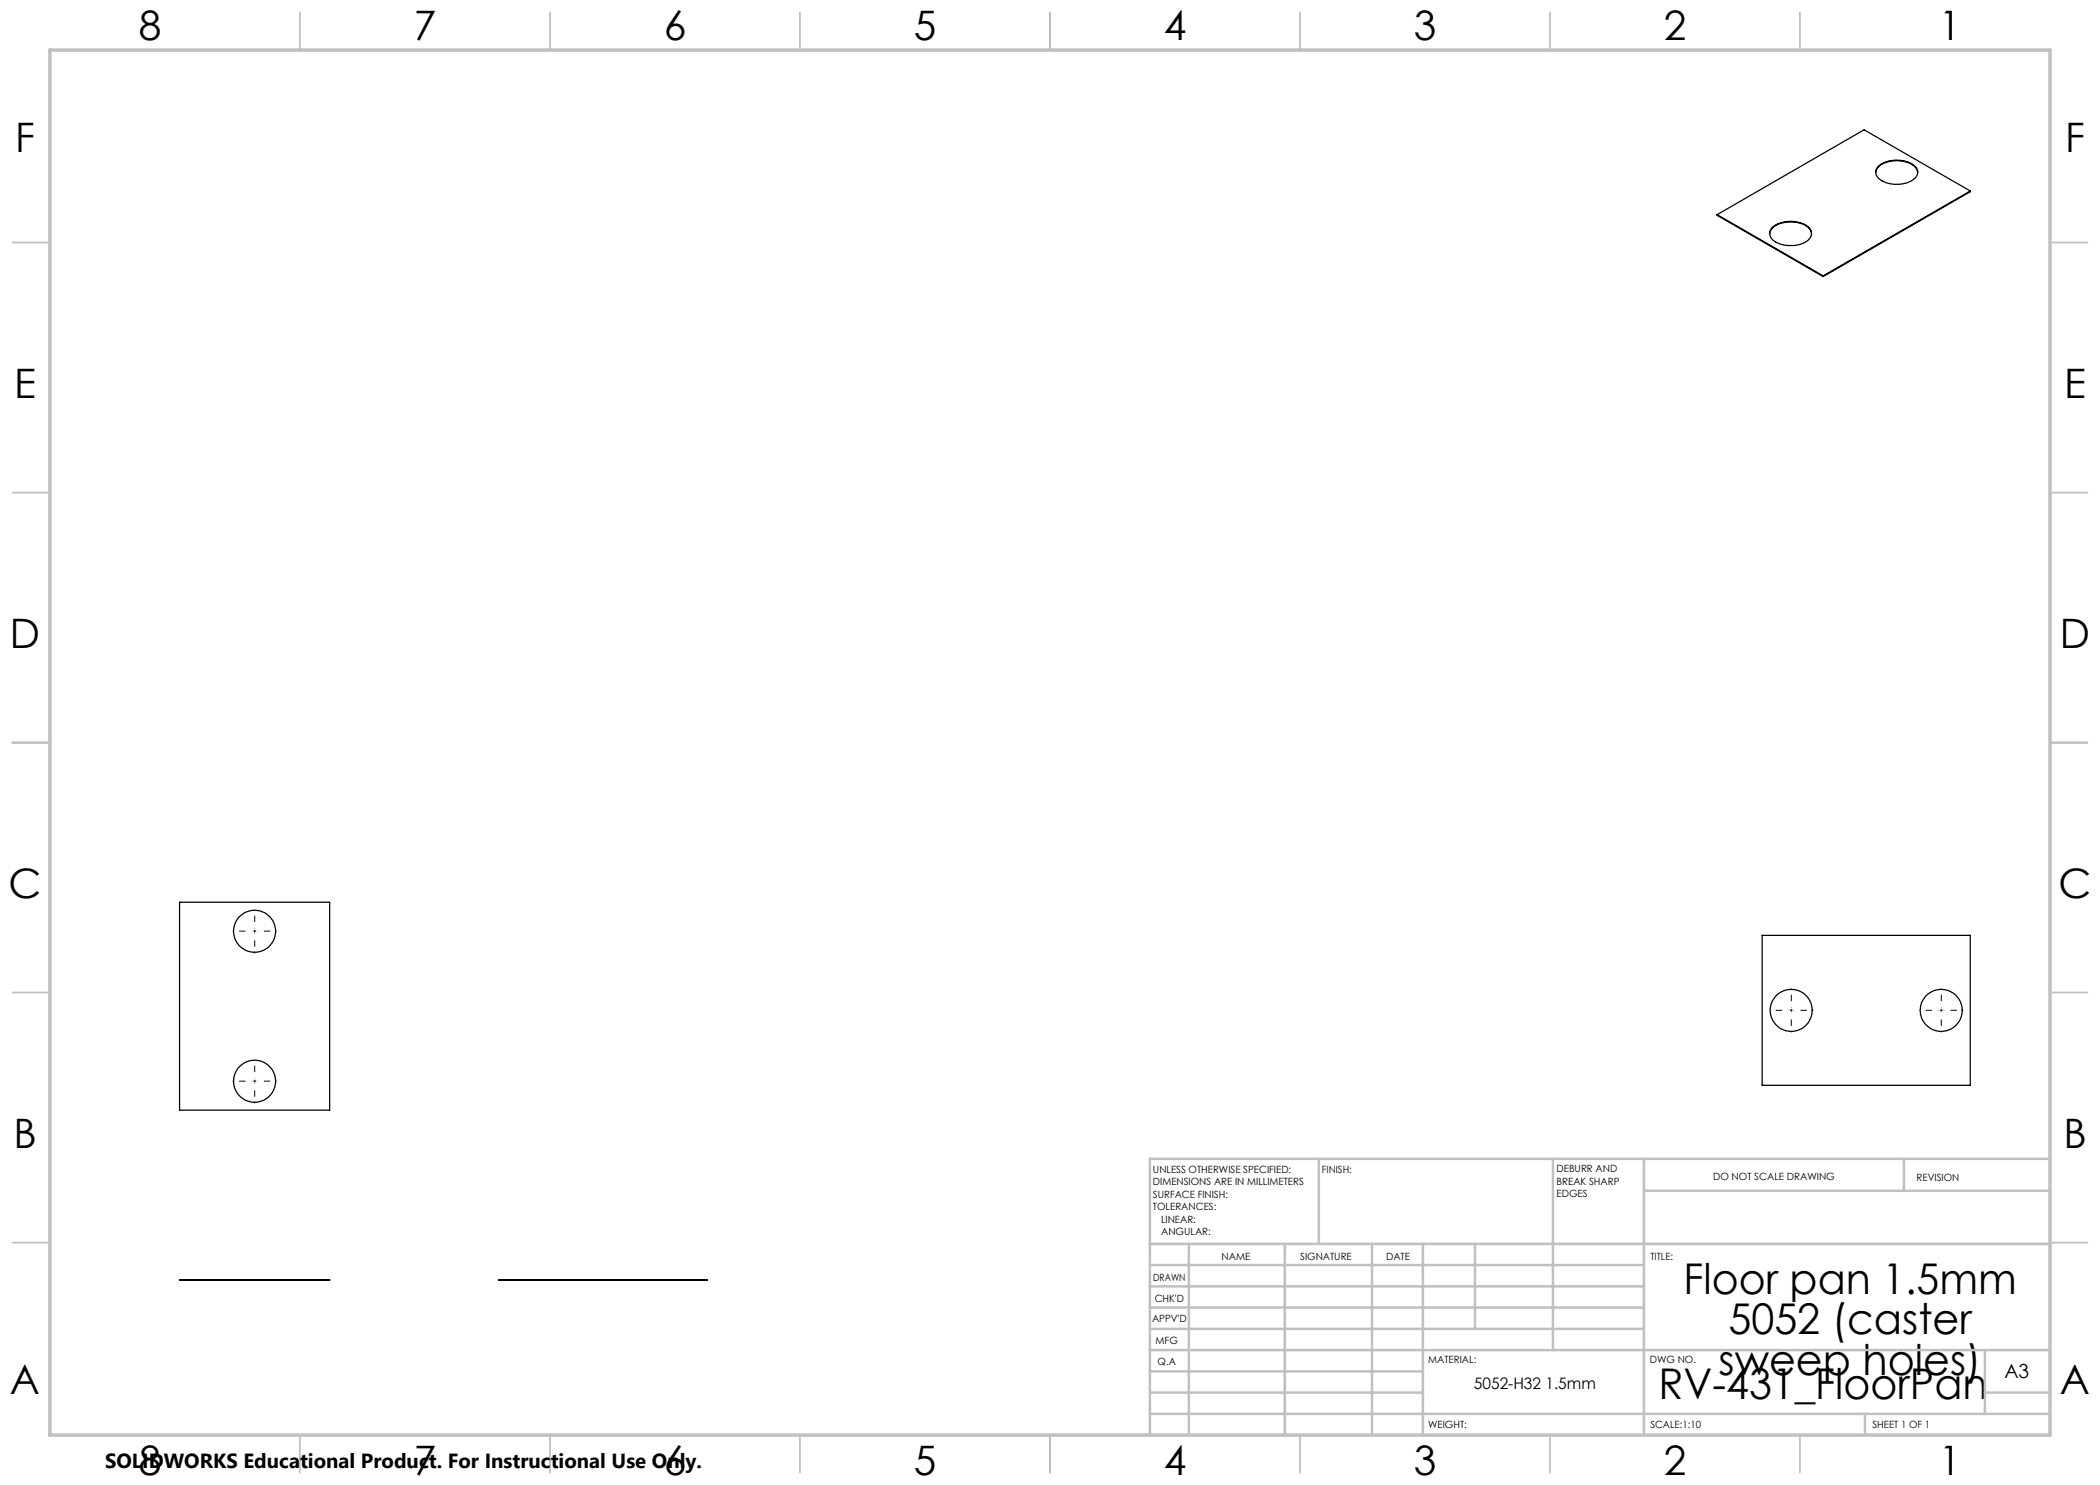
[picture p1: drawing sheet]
<svg xmlns="http://www.w3.org/2000/svg" width="420mm" height="297mm" viewBox="0 0 420 297" stroke-linecap="round" stroke-linejoin="round" font-family="sans-serif">
<g fill="none" stroke="#000" stroke-width=".25">
<path d="M375.1 34.5a3 3 0 0 1 2.9-2.2 5.4 5.4 0 0 1 5.3 1.5l.2 .7M375.7 33.3a5.9 5.9 0 0 1 7.5 .2 1.73 1.73 0 0 1-.9 2.7 5.9 5.9 0 0 1-6.8-.8 1.54 1.54 0 0 1 .2-2.1zM394.1 38.2l-21.3-12.2-29.4 16.9M394.1 38.2l-29.5 17M394.1 38.2v.1l-29.5 17M343.4 42.9l21.2 12.3M343.4 42.9v.2l21.2 12.2M353.9 46.7a3 3 0 0 1 2.9-2.2 5.3 5.3 0 0 1 5.3 1.5l.2 .7M354.4 45.5a6.1 6.1 0 0 1 7.4 0 1.75 1.75 0 0 1-.7 2.9 6.2 6.2 0 0 1-6.7-.5 1.65 1.65 0 0 1 0-2.4zM364.6 55.2v.1M35.9 180.4h30v41.6h-30zM352.4 187.1h41.7v30h-41.7z"/>
<path d="M35.9 255.9h30v.2h-30zM99.8 255.9h41.6v.2h-41.6z"/>
<circle cx="50.9" cy="186.3" r="4.2"/>
<circle cx="50.9" cy="216.2" r="4.2"/>
<circle cx="358.2" cy="202.1" r="4.2"/>
<circle cx="388.2" cy="202.1" r="4.2"/>
</g>
<g fill="none" stroke="#000" stroke-width=".2" stroke-dasharray="15.2 1.3 1.3 1.3" stroke-linecap="butt">
<path d="M50.9 186.2v-.2M50.9 186.2h-.2M50.9 186.2v.3M50.9 186.2h.3M50.9 216.2v-.2M50.9 216.2h-.2M50.9 216.2v.3M50.9 216.2h.3M358.3 202.1v-.3M358.3 202.1h-.3M358.3 202.1v.2M358.3 202.1h.2"/>
<path d="M388.3 202.1v-.3M388.3 202.1h-.3M388.3 202.1v.2M388.3 202.1h.2"/>
</g>
<g fill="none" stroke="#000" stroke-width=".2" stroke-dasharray="15.2 1.3 1.3 1.3" stroke-dashoffset="15.2" stroke-linecap="butt">
<path d="M50.4 186.2h-3.9M50.9 185.7v-3.9M50.9 186.7v4M51.4 186.2h4M50.4 216.2h-3.9M50.9 215.7v-3.9M50.9 216.7v4M51.4 216.2h4M357.8 202.1h-4M358.3 201.6v-4M358.3 202.6v3.9M358.8 202.1h3.9"/>
<path d="M387.8 202.1h-4M388.3 201.6v-4M388.3 202.6v3.9M388.8 202.1h3.9"/>
</g>
<g fill="none" stroke="#c0c0c0" stroke-width=".35">
<path d="M60 2.5v7.5M110 2.5v7.5M160 2.5v7.5M210 2.5v7.5M260 2.5v7.5M310 2.5v7.5M360 2.5v7.5M2.5 48.5h7.5M410 48.5h7.5M2.5 98.5h7.5M410 98.5h7.5M2.5 148.5h7.5"/>
<path d="M410 148.5h7.5M2.5 198.5h7.5M410 198.5h7.5M2.5 248.5h7.5M410 248.5h7.5M60 287v7.5M110 287v7.5M160 287v7.5M210 287v7.5M260 287v7.5M310 287v7.5M360 287v7.5"/>
</g>
<g fill="none" stroke="#c0c0c0" stroke-width=".5">
<path d="M263.8 231.8v17M310.6 231.8v38.2M328.8 231.8v55.2M328.8 238.2h81.2M380.8 231.8v6.4M410 231.8h-180v55.2M230 248.8h180M230 257.3h98.8M230 253h98.8M237.8 248.8v38.2M257 248.8v38.2M274.4 248.8v38.2"/>
<path d="M284.6 248.8v38.2M295 248.8v17M230 265.8h98.8M230 261.5h98.8M230 278.5h54.6M230 274.3h54.6M230 270h180M397 278.5h13M397 270v12.8M230 282.8h180M373 282.8v4.2"/>
</g>
<path d="M10 10h400v277h-400z" fill="none" stroke="#c0c0c0" stroke-width=".7"/>
<g font-size="8.5">
<text x="336.7" y="258.8">Floor pan 1.5mm</text>
<text x="345.7" y="266.9">5052 (caster</text>
<text x="343.7" y="275">sweep holes)</text>
<text x="331.7" y="279.7">RV-431_FloorPan</text>
</g>
<g font-size="8.1">
<text x="27.7" y="8">8</text>
<text x="82.7" y="8">7</text>
<text x="132.7" y="8">6</text>
<text x="182.7" y="8">5</text>
<text x="232.7" y="8">4</text>
<text x="282.7" y="8">3</text>
<text x="332.7" y="8">2</text>
<text x="387.7" y="8">1</text>
<text x="3" y="30.4">F</text>
<text x="413" y="30.4">F</text>
<text x="2.8" y="79.6">E</text>
<text x="412.8" y="79.6">E</text>
<text x="2" y="129.6">D</text>
<text x="412" y="129.6">D</text>
<text x="1.7" y="179.6">C</text>
<text x="411.7" y="179.6">C</text>
<text x="2.7" y="229.6">B</text>
<text x="412.7" y="229.6">B</text>
<text x="2" y="278.9">A</text>
<text x="412" y="278.9">A</text>
<text x="27.7" y="295">8</text>
<text x="82.7" y="295">7</text>
<text x="132.7" y="295">6</text>
<text x="182.7" y="295">5</text>
<text x="232.7" y="295">4</text>
<text x="282.7" y="295">3</text>
<text x="332.7" y="295">2</text>
<text x="387.7" y="295">1</text>
</g>
<text font-size="4.1" x="21" y="293.7">SOLIDWORKS Educational Product. For Instructional Use Only.</text>
<text font-size="3.9" x="400.9" y="275.5">A3</text>
<text font-size="3.2" x="294.8" y="277.9">5052-H32 1.5mm</text>
<g font-size="2">
<text x="230.6" y="234.6">UNLESS OTHERWISE SPECIFIED:</text>
<text x="230.6" y="237.1">DIMENSIONS ARE IN MILLIMETERS</text>
<text x="230.6" y="239.6">SURFACE FINISH:</text>
<text x="264.4" y="234.6">FINISH:</text>
<text x="311.3" y="234.5">DEBURR AND</text>
<text x="311.3" y="237">BREAK SHARP</text>
<text x="311.3" y="239.5">EDGES</text>
<text x="342.6" y="236">DO NOT SCALE DRAWING</text>
<text x="383.3" y="236.2">REVISION</text>
<text x="230.6" y="242.1">TOLERANCES:</text>
<text x="232.2" y="244.6">LINEAR:</text>
<text x="232.2" y="247.1">ANGULAR:</text>
<text x="244.3" y="252">NAME</text>
<text x="260" y="251.9">SIGNATURE</text>
<text x="277.2" y="251.9">DATE</text>
<text x="330.1" y="251.9">TITLE:</text>
<text x="230.6" y="256.1">DRAWN</text>
<text x="230.9" y="260.3">CHK'D</text>
<text x="230.4" y="264.4">APPV'D</text>
<text x="231.1" y="268.8">MFG</text>
<text x="231.5" y="273">Q.A</text>
<text x="285.6" y="272.5">MATERIAL:</text>
<text x="330" y="272.5">DWG NO.</text>
<text x="285.6" y="285.5">WEIGHT:</text>
<text x="330.1" y="285.6">SCALE:1:10</text>
<text x="374.5" y="285.6">SHEET 1 OF 1</text>
</g>
</svg>
